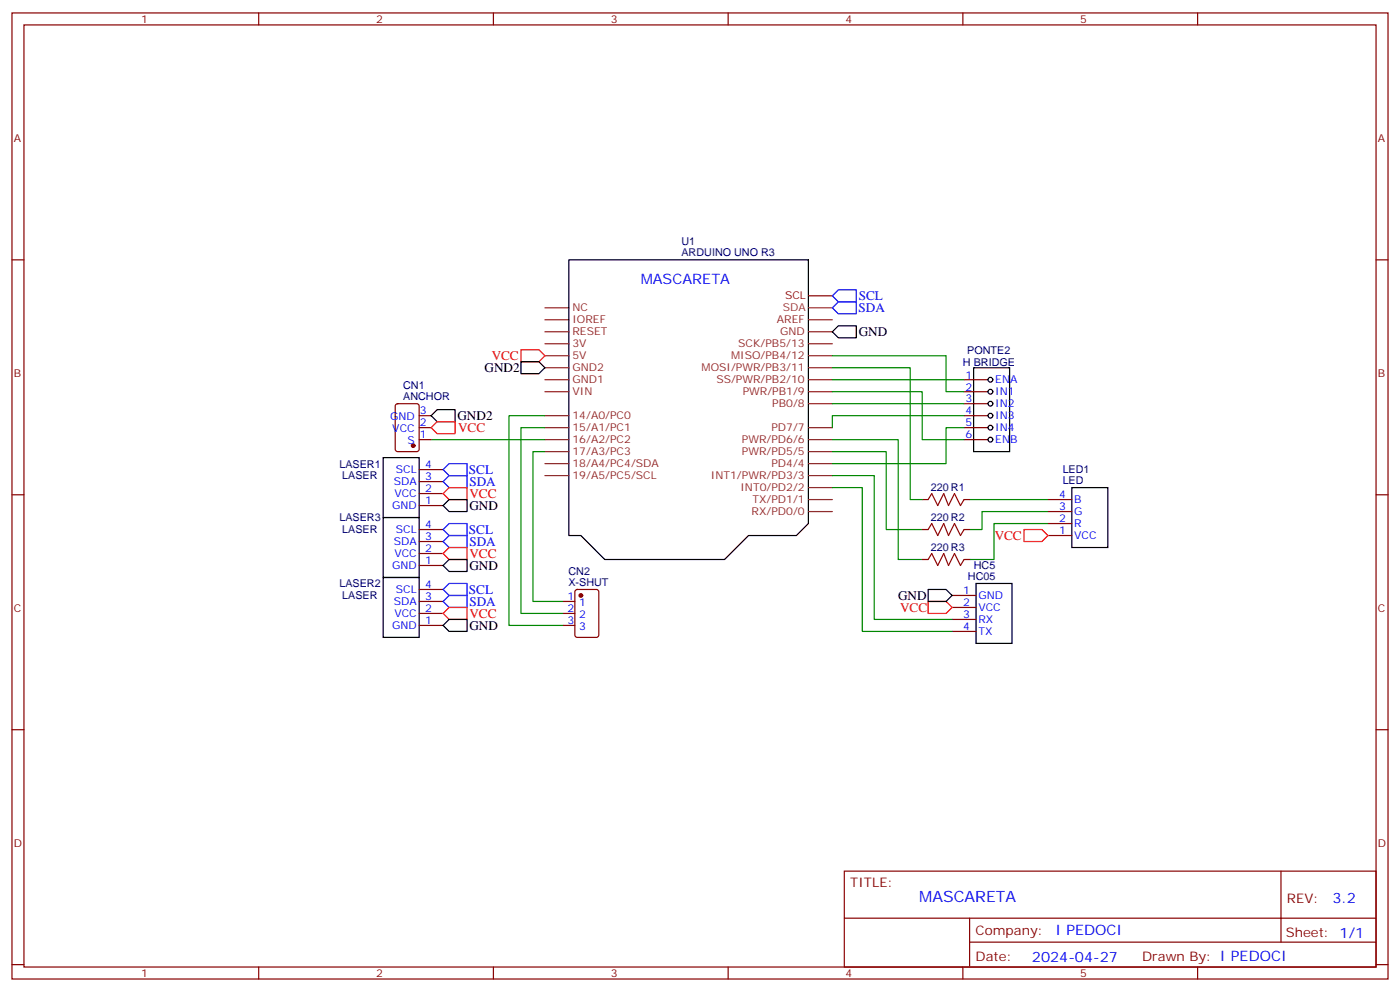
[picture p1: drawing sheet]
<svg xmlns="http://www.w3.org/2000/svg" width="412mm" height="292mm" viewBox="0 0 412 292" stroke-linecap="round" stroke-linejoin="round" font-family="sans-serif">
<g fill="none" stroke="#870000" stroke-width=".35">
<path d="M3.5 3.8h405.4v284.3h-405.4zM7.1 7.3h398.2v277.3h-398.2zM76.2 3.8v3.5M145.3 3.8v3.5M214.5 3.8v3.5M283.6 3.8v3.5M352.8 3.8v3.5M3.5 76.5h3.6M405.3 76.5h3.6M116.7 119l.4-.2h5.7l.6 .4 .1 13-.5 .7h-5.9l-.6-.4-.1-13zM284 111.8h7M284 115.3h7"/>
<path d="M284 118.8h7M123.5 138.2h7M123.5 122.3h3.5M123.5 125.9h3.5M123.5 129.4h3.5M284 122.3h7M284 125.9h7M284 129.4h7M3.5 145.6h3.6M123.5 148.8h7M123.5 145.3h7M123.5 141.7h7"/>
<path d="M123.5 155.9h7M123.5 159.4h7M271.6 147h1.8M271.6 155.9h1.8M284 147h1.8M284 155.9h1.8M308.7 157.6h7M308.7 154.1h7M308.7 150.6h7M308.7 147h7M405.3 145.6h3.6M123.5 177h7"/>
<path d="M123.5 173.5h7M123.5 166.4h7M123.5 162.9h7M165.8 177h3.5M169.6 173.7l.4-.2h5.7l.6 .4 .1 13-.5 .7h-5.9l-.6-.5-.1-12.9zM271.6 164.7h1.8M280.5 175.3h7M280.5 178.8h7M284 164.7h1.8M123.5 184.1h7M123.5 180.6h7M165.8 184.1h3.5"/>
<path d="M165.8 180.6h3.5M280.5 182.3h7M280.5 185.8h7M3.5 214.8h3.6M405.3 214.8h3.6M248.7 256.4h156.6v28.2h-156.6zM377.3 256.4v20.9M248.7 270.2h156.5M285.6 277.3h119.6M285.6 270.2v14.2M3.5 283.9h3.6M76.2 284.6v3.5"/>
<path d="M145.3 284.6v3.5M214.5 284.6v3.5M283.6 284.6v3.5M352.8 284.6v3.5M405.3 283.9h3.6"/>
</g>
<g fill="none" stroke="#8c2424" stroke-width=".35">
<path d="M160.5 90.6h7.1M160.5 94.1h7.1M160.5 97.6h7.1M238.1 94.1h7.1M238.1 97.6h7.1M160.5 101.2h7.1M160.5 104.7h7.1M160.5 108.2h7.1M160.5 111.8h7.1M160.5 115.3h7.1M238.1 101.2h7.1M238.1 104.7h7.1"/>
<path d="M238.1 108.2h7.1M238.1 111.8h7.1M238.1 115.3h7.1M238.1 118.8h7.1M160.5 122.3h7.1M160.5 125.9h7.1M160.5 129.4h7.1M160.5 132.9h7.1M160.5 136.5h7.1M160.5 140h7.1M238.1 125.9h7.1M238.1 129.4h7.1"/>
<path d="M238.1 132.9h7.1M238.1 136.5h7.1M238.1 140h7.1M238.1 143.5h7.1M238.1 147h7.1M238.1 150.6h7.1"/>
</g>
<g fill="none" stroke="#000" stroke-width=".35">
<path d="M167.6 76.5h70.5v77.6l-3.5 3.5h-14.1l-7.1 7.1h-35.2l-7.1-7.1h-3.5zM245.2 97.6l1.7-1.7h5.3v3.5h-5.3zM153.5 106.5h5.2l1.8 1.7-1.8 1.8h-5.2zM286.8 108.2h10.6v24.7h-10.6zM112.9 134.7h10.6v17.6h-10.6zM127 122.3l1.8-1.7h5.3v3.5h-5.3zM112.9 152.3h10.6v17.7h-10.6zM132.3 147h5.3v3.6h-5.3l-1.8-1.8zM315.7 143.5h10.6v17.6h-10.6zM112.9 170h10.6v17.6h-10.6zM132.3 164.7h5.3v3.5h-5.3l-1.8-1.8zM273.4 173.5h5.3l1.8 1.8-1.8 1.7h-5.3z"/>
<path d="M287.5 171.7h10.6v17.7h-10.6zM130.5 184.1l1.8-1.8h5.3v3.5h-5.3z"/>
<circle cx="291.7" cy="115.3" r=".71"/>
<circle cx="291.7" cy="111.8" r=".71"/>
<circle cx="291.7" cy="118.8" r=".71"/>
<circle cx="291.7" cy="122.3" r=".71"/>
<circle cx="291.7" cy="125.9" r=".71"/>
<circle cx="291.7" cy="129.4" r=".71"/>
</g>
<path d="M238.1 87.1h7.1" fill="none" stroke="#900" stroke-width=".35"/>
<path d="M238.1 90.6h7.1" fill="none" stroke="#933" stroke-width=".35"/>
<path d="M273.4 147l1.1-1.7 1.7 3.5 1.8-3.5 1.4 3.5 1.8-3.5 1.7 3.5 1.1-1.8M273.4 155.9l1.1-1.8 1.7 3.5 1.8-3.5 1.4 3.5 1.8-3.5 1.7 3.5 1.1-1.7M273.4 164.7l1.1-1.8 1.7 3.5 1.8-3.5 1.4 3.5 1.8-3.5 1.7 3.5 1.1-1.7" fill="none" stroke="#a10000" stroke-width=".35"/>
<g fill="none" stroke="#008700" stroke-width=".35">
<path d="M245.2 104.7h33.5v10.6h5.3M245.2 115.3h26.4v14.1h12.4M245.2 108.2h22.9v38.8h3.5M245.2 111.8h38.8M245.2 118.8h38.8M127 129.4h33.5M160.5 132.9h-3.5v44.1h8.8M160.5 125.9h-7v54.7h12.3M160.5 122.3h-10.6v61.8h15.9M245.2 132.9h15.9v23h10.5M245.2 129.4h19.4v35.3h7M245.2 140h12.3v42.3h23"/>
<path d="M284 122.3h-38.8v3.6M284 125.9h-5.3v10.6h-33.5M245.2 143.5h8.8v42.3h26.5M285.8 147h22.9M308.7 150.6h-19.4v5.3h-3.5M308.7 154.1h-15.9v10.6h-7"/>
</g>
<path d="M245.2 90.6l1.7-1.8h5.3v3.6h-5.3zM245.2 87.1l1.7-1.8h5.3v3.5h-5.3zM132.3 140h5.3v3.5h-5.3l-1.8-1.8zM132.3 136.5h5.3v3.5h-5.3l-1.8-1.8zM132.3 157.6h5.3v3.5h-5.3l-1.8-1.7zM132.3 154.1h5.3v3.5h-5.3l-1.8-1.7zM132.3 175.3h5.3v3.5h-5.3l-1.8-1.8zM132.3 171.7h5.3v3.6h-5.3l-1.8-1.8z" fill="none" stroke="#00f" stroke-width=".35"/>
<path d="M153.5 102.9h5.2l1.8 1.8-1.8 1.8h-5.2zM127 125.9l1.8-1.8h5.3v3.5h-5.3zM132.3 143.5h5.3v3.5h-5.3l-1.8-1.7zM301.6 155.9h5.3l1.8 1.7-1.8 1.8h-5.3zM132.3 161.1h5.3v3.6h-5.3l-1.8-1.8zM132.3 178.8h5.3v3.5h-5.3l-1.8-1.7zM273.4 177h5.3l1.8 1.8-1.8 1.8h-5.3z" fill="none" stroke="#f00" stroke-width=".35"/>
<g fill="#870000" stroke="#870000" stroke-width=".35">
<circle cx="121.7" cy="131.2" r=".53"/>
<circle cx="171.1" cy="175.3" r=".53"/>
</g>
<text font-size="4.6" fill="#00f" x="270.8" y="265.4">MASCARETA</text>
<g font-size="4.2" fill="#00f">
<text x="188.7" y="83.5">MASCARETA</text>
<text x="392.5" y="265.7">3.2</text>
<text x="310.9" y="275.2">I PEDOCI</text>
<text x="304" y="283">2024-04-27</text>
</g>
<g font-size="3.9" fill="#00f">
<text x="252.9" y="88.3">SCL</text>
<text x="252.9" y="91.9">SDA</text>
<text x="138.1" y="139.5">SCL</text>
<text x="138.3" y="143">SDA</text>
<text x="138.1" y="157.1">SCL</text>
<text x="138.3" y="160.6">SDA</text>
<text x="138.1" y="174.8">SCL</text>
<text x="138.3" y="178.3">SDA</text>
</g>
<g font-size="3.9">
<text x="252.9" y="98.8">GND</text>
<text x="142.7" y="109.5">GND2</text>
<text x="134.8" y="123.7">GND2</text>
<text x="138.3" y="150.1">GND</text>
<text x="138.3" y="167.7">GND</text>
<text x="264.5" y="176.5">GND</text>
<text x="138.3" y="185.3">GND</text>
</g>
<g font-size="3.9" fill="#f00">
<text x="144.8" y="106">VCC</text>
<text x="134.9" y="127.1">VCC</text>
<text x="138.3" y="146.5">VCC</text>
<text x="293" y="158.9">VCC</text>
<text x="138.3" y="164.2">VCC</text>
<text x="138.3" y="181.8">VCC</text>
<text x="265.1" y="180">VCC</text>
</g>
<g font-size="3.9" fill="#800">
<text x="250.5" y="261">TITLE:</text>
<text x="379.1" y="265.7">REV:</text>
<text x="287.4" y="275.2">Company:</text>
<text x="378.7" y="275.8">Sheet: 1/1</text>
<text x="287.4" y="282.9">Date:</text>
<text x="336.4" y="282.9">Drawn By: I PEDOCI</text>
</g>
<g font-size="3.2" fill="#800">
<text x="41.6" y="6.8">1</text>
<text x="110.8" y="6.8">2</text>
<text x="179.9" y="6.8">3</text>
<text x="249.1" y="6.8">4</text>
<text x="318.2" y="6.8">5</text>
<text x="4.1" y="41.9">A</text>
<text x="405.9" y="41.9">A</text>
<text x="4.1" y="111.1">B</text>
<text x="405.9" y="111.1">B</text>
<text x="4.1" y="180.2">C</text>
<text x="405.9" y="180.2">C</text>
<text x="4.1" y="249.3">D</text>
<text x="405.9" y="249.3">D</text>
<text x="41.6" y="287.6">1</text>
<text x="110.8" y="287.6">2</text>
<text x="179.9" y="287.6">3</text>
<text x="249.1" y="287.6">4</text>
<text x="318.2" y="287.6">5</text>
</g>
<g font-size="3.2" fill="#000080">
<text x="200.7" y="75.4">ARDUINO UNO R3</text>
<text x="200.7" y="72.2">U1</text>
<text x="283.7" y="107.6">H BRIDGE</text>
<text x="284.9" y="104.1">PONTE2</text>
<text x="118.8" y="117.8">ANCHOR</text>
<text x="118.8" y="114.5">CN1</text>
<text x="100" y="137.6">LASER1</text>
<text x="100.8" y="141.1">LASER</text>
<text x="313" y="142.5">LED</text>
<text x="313" y="139.3">LED1</text>
<text x="274.2" y="144.6">220 R1</text>
<text x="100" y="153.5">LASER3</text>
<text x="274.2" y="153.5">220 R2</text>
<text x="100.8" y="157">LASER</text>
<text x="274.2" y="162.3">220 R3</text>
<text x="286.9" y="167.6">HC5</text>
<text x="100" y="172.9">LASER2</text>
<text x="167.4" y="172.3">X-SHUT</text>
<text x="167.4" y="169.1">CN2</text>
<text x="285.1" y="170.7">HC05</text>
<text x="100.8" y="176.4">LASER</text>
</g>
<text font-size="3.2" fill="#900" x="231.3" y="88.1">SCL</text>
<g font-size="3.2" fill="#8d2323">
<text x="168.6" y="91.7">NC</text>
<text x="168.6" y="95.2">IOREF</text>
<text x="228.9" y="95.2">AREF</text>
<text x="168.6" y="98.7">RESET</text>
<text x="229.8" y="98.7">GND</text>
<text x="168.6" y="102.2">3V</text>
<text x="168.6" y="105.8">5V</text>
<text x="215.4" y="105.8">MISO/PB4/12</text>
<text x="217.5" y="102.2">SCK/PB5/13</text>
<text x="168.6" y="109.3">GND2</text>
<text x="168.6" y="112.8">GND1</text>
<text x="206.7" y="109.3">MOSI/PWR/PB3/11</text>
<text x="211" y="112.8">SS/PWR/PB2/10</text>
<text x="168.6" y="116.3">VIN</text>
<text x="218.8" y="116.3">PWR/PB1/9</text>
<text x="227.5" y="119.9">PB0/8</text>
<text x="168.6" y="123.4">14/A0/PC0</text>
<text x="168.6" y="126.9">15/A1/PC1</text>
<text x="168.6" y="130.5">16/A2/PC2</text>
<text x="218.5" y="130.5">PWR/PD6/6</text>
<text x="227.2" y="126.9">PD7/7</text>
<text x="168.6" y="134">17/A3/PC3</text>
<text x="168.6" y="137.5">18/A4/PC4/SDA</text>
<text x="218.5" y="134">PWR/PD5/5</text>
<text x="227.2" y="137.5">PD4/4</text>
<text x="168.6" y="141">19/A5/PC5/SCL</text>
<text x="209.4" y="141">INT1/PWR/PD3/3</text>
<text x="218.1" y="144.6">INT0/PD2/2</text>
<text x="221.7" y="148.1">TX/PD1/1</text>
<text x="221.4" y="151.6">RX/PD0/0</text>
</g>
<text font-size="3.2" fill="#933" x="230.6" y="91.7">SDA</text>
<g font-size="3.2" fill="#00f">
<text x="284.4" y="111.4">1</text>
<text x="293.2" y="112.8">ENA</text>
<text x="284.4" y="114.9">2</text>
<text x="284.4" y="118.5">3</text>
<text x="293.2" y="116.3">IN1</text>
<text x="293.2" y="119.9">IN2</text>
<text x="114.9" y="123.8">GND</text>
<text x="123.6" y="125.5">2</text>
<text x="123.6" y="122">3</text>
<text x="284.4" y="122">4</text>
<text x="284.4" y="125.5">5</text>
<text x="293.2" y="123.4">IN3</text>
<text x="115.6" y="127.3">VCC</text>
<text x="120" y="130.8">S</text>
<text x="123.6" y="129">1</text>
<text x="284.4" y="129">6</text>
<text x="293.2" y="126.9">IN4</text>
<text x="293.2" y="130.5">ENB</text>
<text x="125.2" y="137.9">4</text>
<text x="116" y="142.8">SDA</text>
<text x="116.6" y="139.3">SCL</text>
<text x="125.2" y="141.4">3</text>
<text x="115.5" y="149.9">GND</text>
<text x="116.2" y="146.3">VCC</text>
<text x="125.2" y="148.4">1</text>
<text x="125.2" y="144.9">2</text>
<text x="312" y="146.7">4</text>
<text x="316.4" y="148.1">B</text>
<text x="125.2" y="155.5">4</text>
<text x="312" y="153.7">2</text>
<text x="312" y="150.2">3</text>
<text x="316.4" y="155.2">R</text>
<text x="316.4" y="151.6">G</text>
<text x="116" y="160.4">SDA</text>
<text x="116.6" y="156.9">SCL</text>
<text x="125.2" y="159">3</text>
<text x="312" y="157.3">1</text>
<text x="316.4" y="158.7">VCC</text>
<text x="115.5" y="167.5">GND</text>
<text x="116.2" y="164">VCC</text>
<text x="125.2" y="166.1">1</text>
<text x="125.2" y="162.6">2</text>
<text x="125.2" y="173.1">4</text>
<text x="116" y="178.1">SDA</text>
<text x="116.6" y="174.6">SCL</text>
<text x="125.2" y="176.7">3</text>
<text x="167.1" y="176.7">1</text>
<text x="170.6" y="178.4">1</text>
<text x="283.7" y="174.9">1</text>
<text x="283.7" y="178.4">2</text>
<text x="288.2" y="176.3">GND</text>
<text x="288.2" y="179.8">VCC</text>
<text x="115.5" y="185.1">GND</text>
<text x="116.2" y="181.6">VCC</text>
<text x="125.2" y="183.7">1</text>
<text x="125.2" y="180.2">2</text>
<text x="167.1" y="180.2">2</text>
<text x="167.1" y="183.7">3</text>
<text x="170.6" y="182">2</text>
<text x="170.6" y="185.5">3</text>
<text x="283.7" y="182">3</text>
<text x="283.7" y="185.5">4</text>
<text x="288.2" y="183.4">RX</text>
<text x="288.2" y="186.9">TX</text>
</g>
</svg>
